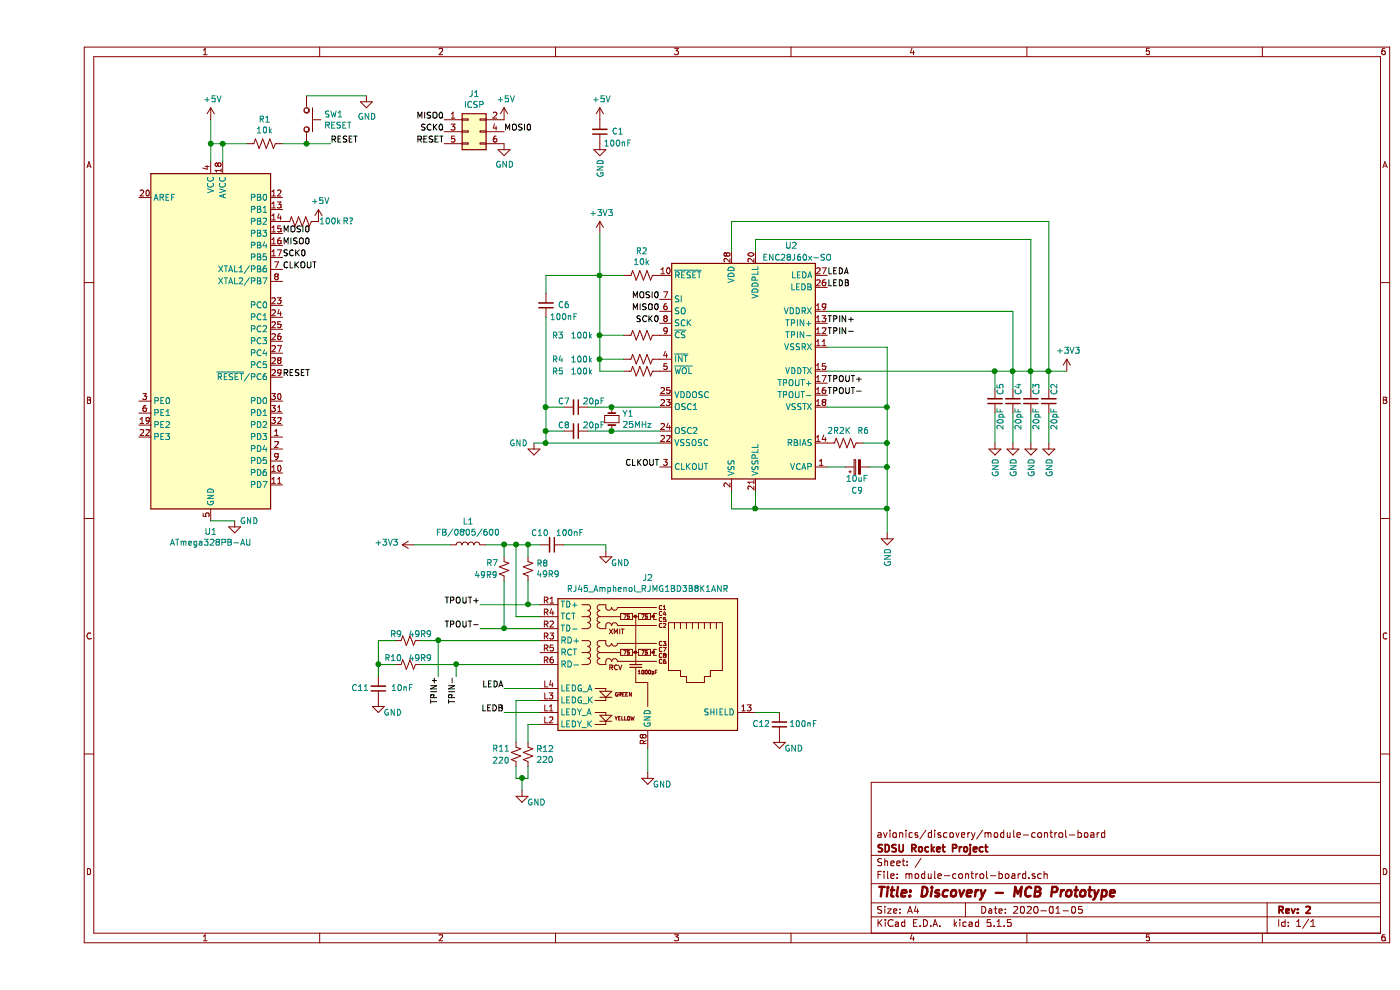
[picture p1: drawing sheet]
EESchema Schematic File Version 4
EELAYER 30 0
EELAYER END
$Descr A4 11693 8268
encoding utf-8
Sheet 1 1
Title "Discovery - MCB Prototype"
Date "2020-01-05"
Rev "2"
Comp "SDSU Rocket Project"
Comment1 "avionics/discovery/module-control-board"
Comment2 ""
Comment3 ""
Comment4 ""
$EndDescr
$Comp
L MCU_Microchip_ATmega:ATmega328PB-AU U1
U 1 1
P 1450 2850
F 0 "U1" H 1450 1261 50  0000 C CNN
F 1 "ATmega328PB-AU" H 1450 1170 50  0000 C CNN
F 2 "Package_QFP:TQFP-32_7x7mm_P0.8mm" H 1450 2850 50  0001 C CIN
F 3 "http://ww1.microchip.com/downloads/en/DeviceDoc/40001906C.pdf" H 1450 2850 50  0001 C CNN
	1    1450 2850
	1    0    0    -1  
$EndComp
$Comp
L power:+5V #PWR0101
U 1 1
P 1450 1000
F 0 "#PWR0101" H 1450 850 50  0001 C CNN
F 1 "+5V" H 1465 1173 50  0000 C CNN
F 2 "" H 1450 1000 50  0001 C CNN
F 3 "" H 1450 1000 50  0001 C CNN
	1    1450 1000
	1    0    0    -1  
$EndComp
Wire Wire Line
	1450 1000 1450 1200
Wire Wire Line
	1550 1350 1550 1200
Wire Wire Line
	1550 1200 1450 1200
Connection ~ 1450 1200
Wire Wire Line
	1450 1200 1450 1350
$Comp
L Device:R_US R1
U 1 1
P 1900 1200
F 0 "R1" V 1695 1200 50  0000 C CNN
F 1 "10k" V 1786 1200 50  0000 C CNN
F 2 "" V 1940 1190 50  0001 C CNN
F 3 "~" H 1900 1200 50  0001 C CNN
	1    1900 1200
	0    1    1    0   
$EndComp
$Comp
L Switch:SW_Push SW1
U 1 1
P 2250 1000
F 0 "SW1" V 2204 1148 50  0000 L CNN
F 1 "RESET" V 2295 1148 50  0000 L CNN
F 2 "" H 2250 1200 50  0001 C CNN
F 3 "~" H 2250 1200 50  0001 C CNN
	1    2250 1000
	0    1    1    0   
$EndComp
Wire Wire Line
	2250 1200 2050 1200
Wire Wire Line
	1750 1200 1550 1200
Connection ~ 1550 1200
$Comp
L power:GND #PWR0102
U 1 1
P 2750 800
F 0 "#PWR0102" H 2750 550 50  0001 C CNN
F 1 "GND" H 2755 627 50  0000 C CNN
F 2 "" H 2750 800 50  0001 C CNN
F 3 "" H 2750 800 50  0001 C CNN
	1    2750 800 
	1    0    0    -1  
$EndComp
$Comp
L power:GND #PWR0103
U 1 1
P 1650 4350
F 0 "#PWR0103" H 1650 4100 50  0001 C CNN
F 1 "GND" H 1850 4350 50  0000 R CNN
F 2 "" H 1650 4350 50  0001 C CNN
F 3 "" H 1650 4350 50  0001 C CNN
	1    1650 4350
	1    0    0    -1  
$EndComp
Wire Wire Line
	1450 4350 1650 4350
Connection ~ 2250 1200
Wire Wire Line
	2250 1200 2450 1200
$Comp
L power:+5V #PWR0104
U 1 1
P 3900 1000
F 0 "#PWR0104" H 3900 850 50  0001 C CNN
F 1 "+5V" H 3915 1173 50  0000 C CNN
F 2 "" H 3900 1000 50  0001 C CNN
F 3 "" H 3900 1000 50  0001 C CNN
	1    3900 1000
	1    0    0    -1  
$EndComp
$Comp
L power:GND #PWR0105
U 1 1
P 3900 1200
F 0 "#PWR0105" H 3900 950 50  0001 C CNN
F 1 "GND" H 3905 1027 50  0000 C CNN
F 2 "" H 3900 1200 50  0001 C CNN
F 3 "" H 3900 1200 50  0001 C CNN
	1    3900 1200
	1    0    0    -1  
$EndComp
$Comp
L Connector_Generic:Conn_02x03_Odd_Even J1
U 1 1
P 3600 1100
F 0 "J1" H 3650 1417 50  0000 C CNN
F 1 "ICSP" H 3650 1326 50  0000 C CNN
F 2 "" H 3600 1100 50  0001 C CNN
F 3 "~" H 3600 1100 50  0001 C CNN
	1    3600 1100
	1    0    0    -1  
$EndComp
$Comp
L Interface_Ethernet:ENC28J60x-SO U2
U 1 1
P 5900 3100
F 0 "U2" H 6300 4150 50  0000 C CNN
F 1 "ENC28J60x-SO" H 6350 4050 50  0000 C CNN
F 2 "Package_SO:SOIC-28W_7.5x17.9mm_P1.27mm" H 7050 2150 50  0001 C CIN
F 3 "http://ww1.microchip.com/downloads/en/devicedoc/39662e.pdf" H 5900 3100 50  0001 C CNN
	1    5900 3100
	1    0    0    -1  
$EndComp
$Comp
L power:+3V3 #PWR0106
U 1 1
P 4700 1950
F 0 "#PWR0106" H 4700 1800 50  0001 C CNN
F 1 "+3V3" H 4715 2123 50  0000 C CNN
F 2 "" H 4700 1950 50  0001 C CNN
F 3 "" H 4700 1950 50  0001 C CNN
	1    4700 1950
	1    0    0    -1  
$EndComp
$Comp
L Device:R_US R2
U 1 1
P 5050 2300
F 0 "R2" V 4845 2300 50  0000 C CNN
F 1 "10k" V 4936 2300 50  0000 C CNN
F 2 "" V 5090 2290 50  0001 C CNN
F 3 "~" H 5050 2300 50  0001 C CNN
	1    5050 2300
	0    1    1    0   
$EndComp
Wire Wire Line
	4700 1950 4700 2300
Wire Wire Line
	4700 2300 4900 2300
$Comp
L Device:R_US R3
U 1 1
P 5050 2800
F 0 "R3" V 5050 2100 50  0000 C CNN
F 1 "100k" V 5050 2300 50  0000 C CNN
F 2 "" V 5090 2790 50  0001 C CNN
F 3 "~" H 5050 2800 50  0001 C CNN
	1    5050 2800
	0    1    1    0   
$EndComp
Wire Wire Line
	4900 2800 4700 2800
Wire Wire Line
	4700 2800 4700 2300
Connection ~ 4700 2300
Wire Wire Line
	4900 3000 4700 3000
Wire Wire Line
	4700 3000 4700 2800
Connection ~ 4700 2800
Wire Wire Line
	4900 3100 4700 3100
Wire Wire Line
	4700 3100 4700 3000
Connection ~ 4700 3000
$Comp
L Device:R_US R4
U 1 1
P 5050 3000
F 0 "R4" V 5050 2300 50  0000 C CNN
F 1 "100k" V 5050 2500 50  0000 C CNN
F 2 "" V 5090 2990 50  0001 C CNN
F 3 "~" H 5050 3000 50  0001 C CNN
	1    5050 3000
	0    1    1    0   
$EndComp
$Comp
L Device:R_US R5
U 1 1
P 5050 3100
F 0 "R5" V 5050 2400 50  0000 C CNN
F 1 "100k" V 5050 2600 50  0000 C CNN
F 2 "" V 5090 3090 50  0001 C CNN
F 3 "~" H 5050 3100 50  0001 C CNN
	1    5050 3100
	0    1    1    0   
$EndComp
$Comp
L Device:Crystal_Small Y1
U 1 1
P 4800 3500
F 0 "Y1" V 4754 3588 50  0000 L CNN
F 1 "25MHz" V 4845 3588 50  0000 L CNN
F 2 "" H 4800 3500 50  0001 C CNN
F 3 "~" H 4800 3500 50  0001 C CNN
	1    4800 3500
	0    1    1    0   
$EndComp
$Comp
L Device:C_Small C7
U 1 1
P 4500 3400
F 0 "C7" V 4450 3300 50  0000 C CNN
F 1 "20pF" V 4450 3550 50  0000 C CNN
F 2 "" H 4500 3400 50  0001 C CNN
F 3 "~" H 4500 3400 50  0001 C CNN
	1    4500 3400
	0    1    1    0   
$EndComp
$Comp
L Device:C_Small C8
U 1 1
P 4500 3600
F 0 "C8" V 4450 3500 50  0000 C CNN
F 1 "20pF" V 4450 3750 50  0000 C CNN
F 2 "" H 4500 3600 50  0001 C CNN
F 3 "~" H 4500 3600 50  0001 C CNN
	1    4500 3600
	0    1    1    0   
$EndComp
$Comp
L power:GND #PWR0107
U 1 1
P 4150 3700
F 0 "#PWR0107" H 4150 3450 50  0001 C CNN
F 1 "GND" H 4100 3700 50  0000 R CNN
F 2 "" H 4150 3700 50  0001 C CNN
F 3 "" H 4150 3700 50  0001 C CNN
	1    4150 3700
	1    0    0    -1  
$EndComp
Wire Wire Line
	4600 3600 4800 3600
Wire Wire Line
	4600 3400 4800 3400
Wire Wire Line
	4400 3400 4250 3400
Wire Wire Line
	4250 3400 4250 3600
Wire Wire Line
	4400 3600 4250 3600
Connection ~ 4250 3600
Wire Wire Line
	4250 3600 4250 3700
Wire Wire Line
	4800 3400 5200 3400
Connection ~ 4800 3400
Wire Wire Line
	4800 3600 5200 3600
Connection ~ 4800 3600
Wire Wire Line
	4250 3700 5200 3700
Connection ~ 4250 3700
$Comp
L Device:C_Small C6
U 1 1
P 4250 2550
F 0 "C6" H 4100 2550 50  0000 C CNN
F 1 "100nF" H 4100 2650 50  0000 C CNN
F 2 "" H 4250 2550 50  0001 C CNN
F 3 "~" H 4250 2550 50  0001 C CNN
	1    4250 2550
	-1   0    0    1   
$EndComp
Wire Wire Line
	4250 3400 4250 2650
Connection ~ 4250 3400
Wire Wire Line
	4250 2450 4250 2300
Wire Wire Line
	4250 2300 4700 2300
Wire Wire Line
	4250 3700 4150 3700
$Comp
L Device:C_Small C2
U 1 1
P 8450 3350
F 0 "C2" V 8400 3250 50  0000 C CNN
F 1 "20pF" V 8400 3500 50  0000 C CNN
F 2 "" H 8450 3350 50  0001 C CNN
F 3 "~" H 8450 3350 50  0001 C CNN
	1    8450 3350
	-1   0    0    1   
$EndComp
$Comp
L Device:C_Small C3
U 1 1
P 8300 3350
F 0 "C3" V 8250 3250 50  0000 C CNN
F 1 "20pF" V 8250 3500 50  0000 C CNN
F 2 "" H 8300 3350 50  0001 C CNN
F 3 "~" H 8300 3350 50  0001 C CNN
	1    8300 3350
	-1   0    0    1   
$EndComp
$Comp
L Device:C_Small C4
U 1 1
P 8150 3350
F 0 "C4" V 8100 3250 50  0000 C CNN
F 1 "20pF" V 8100 3500 50  0000 C CNN
F 2 "" H 8150 3350 50  0001 C CNN
F 3 "~" H 8150 3350 50  0001 C CNN
	1    8150 3350
	-1   0    0    1   
$EndComp
$Comp
L Device:C_Small C5
U 1 1
P 8000 3350
F 0 "C5" V 7950 3250 50  0000 C CNN
F 1 "20pF" V 7950 3500 50  0000 C CNN
F 2 "" H 8000 3350 50  0001 C CNN
F 3 "~" H 8000 3350 50  0001 C CNN
	1    8000 3350
	-1   0    0    1   
$EndComp
$Comp
L power:+3V3 #PWR0108
U 1 1
P 8600 3100
F 0 "#PWR0108" H 8600 2950 50  0001 C CNN
F 1 "+3V3" H 8615 3273 50  0000 C CNN
F 2 "" H 8600 3100 50  0001 C CNN
F 3 "" H 8600 3100 50  0001 C CNN
	1    8600 3100
	1    0    0    -1  
$EndComp
$Comp
L power:GND #PWR0109
U 1 1
P 8000 3700
F 0 "#PWR0109" H 8000 3450 50  0001 C CNN
F 1 "GND" V 8005 3572 50  0000 R CNN
F 2 "" H 8000 3700 50  0001 C CNN
F 3 "" H 8000 3700 50  0001 C CNN
	1    8000 3700
	1    0    0    -1  
$EndComp
$Comp
L power:GND #PWR0110
U 1 1
P 8150 3700
F 0 "#PWR0110" H 8150 3450 50  0001 C CNN
F 1 "GND" V 8155 3572 50  0000 R CNN
F 2 "" H 8150 3700 50  0001 C CNN
F 3 "" H 8150 3700 50  0001 C CNN
	1    8150 3700
	1    0    0    -1  
$EndComp
$Comp
L power:GND #PWR0111
U 1 1
P 8300 3700
F 0 "#PWR0111" H 8300 3450 50  0001 C CNN
F 1 "GND" V 8305 3572 50  0000 R CNN
F 2 "" H 8300 3700 50  0001 C CNN
F 3 "" H 8300 3700 50  0001 C CNN
	1    8300 3700
	1    0    0    -1  
$EndComp
$Comp
L power:GND #PWR0112
U 1 1
P 8450 3700
F 0 "#PWR0112" H 8450 3450 50  0001 C CNN
F 1 "GND" V 8455 3572 50  0000 R CNN
F 2 "" H 8450 3700 50  0001 C CNN
F 3 "" H 8450 3700 50  0001 C CNN
	1    8450 3700
	1    0    0    -1  
$EndComp
$Comp
L power:GND #PWR0113
U 1 1
P 7100 4450
F 0 "#PWR0113" H 7100 4200 50  0001 C CNN
F 1 "GND" V 7105 4322 50  0000 R CNN
F 2 "" H 7100 4450 50  0001 C CNN
F 3 "" H 7100 4450 50  0001 C CNN
	1    7100 4450
	1    0    0    -1  
$EndComp
Wire Wire Line
	5800 4100 5800 4250
Wire Wire Line
	5800 4250 6000 4250
Wire Wire Line
	7100 4250 7100 4450
Wire Wire Line
	6000 4100 6000 4250
Connection ~ 6000 4250
Wire Wire Line
	6000 4250 7100 4250
Wire Wire Line
	6600 3400 7100 3400
Wire Wire Line
	7100 3400 7100 3700
Connection ~ 7100 4250
Wire Wire Line
	6600 2900 7100 2900
Wire Wire Line
	7100 2900 7100 3400
Connection ~ 7100 3400
$Comp
L Device:CP_Small C9
U 1 1
P 6850 3900
F 0 "C9" V 6650 3900 50  0000 C CNN
F 1 "10uF" V 6750 3900 50  0000 C CNN
F 2 "" H 6850 3900 50  0001 C CNN
F 3 "~" H 6850 3900 50  0001 C CNN
	1    6850 3900
	0    -1   -1   0   
$EndComp
Wire Wire Line
	6600 3900 6750 3900
Wire Wire Line
	6950 3900 7100 3900
Connection ~ 7100 3900
Wire Wire Line
	7100 3900 7100 4250
$Comp
L Device:R_US R6
U 1 1
P 6750 3700
F 0 "R6" V 6850 3550 50  0000 C CNN
F 1 "2R2K" V 6850 3750 50  0000 C CNN
F 2 "" V 6790 3690 50  0001 C CNN
F 3 "~" H 6750 3700 50  0001 C CNN
	1    6750 3700
	0    -1   -1   0   
$EndComp
Wire Wire Line
	6900 3700 7100 3700
Connection ~ 7100 3700
Wire Wire Line
	7100 3700 7100 3900
$Comp
L power:+5V #PWR0114
U 1 1
P 4700 1000
F 0 "#PWR0114" H 4700 850 50  0001 C CNN
F 1 "+5V" H 4715 1173 50  0000 C CNN
F 2 "" H 4700 1000 50  0001 C CNN
F 3 "" H 4700 1000 50  0001 C CNN
	1    4700 1000
	1    0    0    -1  
$EndComp
$Comp
L Device:C_Small C1
U 1 1
P 4700 1100
F 0 "C1" H 4550 1100 50  0000 C CNN
F 1 "100nF" H 4550 1200 50  0000 C CNN
F 2 "" H 4700 1100 50  0001 C CNN
F 3 "~" H 4700 1100 50  0001 C CNN
	1    4700 1100
	-1   0    0    1   
$EndComp
$Comp
L power:GND #PWR0115
U 1 1
P 4700 1200
F 0 "#PWR0115" H 4700 950 50  0001 C CNN
F 1 "GND" V 4705 1072 50  0000 R CNN
F 2 "" H 4700 1200 50  0001 C CNN
F 3 "" H 4700 1200 50  0001 C CNN
	1    4700 1200
	1    0    0    -1  
$EndComp
$Comp
L Connector:RJ45_Amphenol_RJMG1BD3B8K1ANR J2
U 1 1
P 5100 5550
F 0 "J2" H 5100 6275 50  0000 C CNN
F 1 "RJ45_Amphenol_RJMG1BD3B8K1ANR" H 5100 6184 50  0000 C CNN
F 2 "Connector_RJ:RJ45_Amphenol_RJMG1BD3B8K1ANR" H 5100 6250 50  0001 C CNN
F 3 "https://www.amphenolcanada.com/ProductSearch/Drawings/AC/RJMG1BD3B8K1ANR.PDF" H 5100 6350 50  0001 C CNN
	1    5100 5550
	1    0    0    -1  
$EndComp
$Comp
L Device:L L1
U 1 1
P 3600 4550
F 0 "L1" V 3790 4550 50  0000 C CNN
F 1 "FB/0805/600" V 3699 4550 50  0000 C CNN
F 2 "" H 3600 4550 50  0001 C CNN
F 3 "~" H 3600 4550 50  0001 C CNN
	1    3600 4550
	0    -1   -1   0   
$EndComp
$Comp
L power:+3V3 #PWR0116
U 1 1
P 3150 4550
F 0 "#PWR0116" H 3150 4400 50  0001 C CNN
F 1 "+3V3" V 3165 4678 50  0000 L CNN
F 2 "" H 3150 4550 50  0001 C CNN
F 3 "" H 3150 4550 50  0001 C CNN
	1    3150 4550
	0    -1   -1   0   
$EndComp
Wire Wire Line
	3150 4550 3450 4550
$Comp
L Device:C_Small C10
U 1 1
P 4300 4550
F 0 "C10" V 4200 4450 50  0000 C CNN
F 1 "100nF" V 4200 4700 50  0000 C CNN
F 2 "" H 4300 4550 50  0001 C CNN
F 3 "~" H 4300 4550 50  0001 C CNN
	1    4300 4550
	0    1    1    0   
$EndComp
Wire Wire Line
	3750 4550 3900 4550
$Comp
L power:GND #PWR0117
U 1 1
P 4750 4600
F 0 "#PWR0117" H 4750 4350 50  0001 C CNN
F 1 "GND" H 4950 4500 50  0000 R CNN
F 2 "" H 4750 4600 50  0001 C CNN
F 3 "" H 4750 4600 50  0001 C CNN
	1    4750 4600
	1    0    0    -1  
$EndComp
Wire Wire Line
	4400 4550 4750 4550
Wire Wire Line
	4750 4550 4750 4600
Wire Wire Line
	4200 5150 4000 5150
Wire Wire Line
	4000 5150 4000 4550
Connection ~ 4000 4550
Wire Wire Line
	4000 4550 4100 4550
$Comp
L Device:R_Small_US R7
U 1 1
P 3900 4750
F 0 "R7" H 3750 4800 50  0000 L CNN
F 1 "49R9" H 3650 4700 50  0000 L CNN
F 2 "" H 3900 4750 50  0001 C CNN
F 3 "~" H 3900 4750 50  0001 C CNN
	1    3900 4750
	1    0    0    -1  
$EndComp
$Comp
L Device:R_Small_US R8
U 1 1
P 4100 4750
F 0 "R8" H 4168 4796 50  0000 L CNN
F 1 "49R9" H 4168 4705 50  0000 L CNN
F 2 "" H 4100 4750 50  0001 C CNN
F 3 "~" H 4100 4750 50  0001 C CNN
	1    4100 4750
	1    0    0    -1  
$EndComp
Wire Wire Line
	3900 4650 3900 4550
Connection ~ 3900 4550
Wire Wire Line
	3900 4550 4000 4550
Wire Wire Line
	4100 4650 4100 4550
Connection ~ 4100 4550
Wire Wire Line
	4100 4550 4200 4550
Wire Wire Line
	3900 4850 3900 5250
Wire Wire Line
	3900 5250 4200 5250
Wire Wire Line
	4100 4850 4100 5050
Wire Wire Line
	4100 5050 4200 5050
Wire Wire Line
	4100 5050 3700 5050
Connection ~ 4100 5050
Wire Wire Line
	3900 5250 3700 5250
Connection ~ 3900 5250
$Comp
L Device:R_Small_US R9
U 1 1
P 3100 5350
F 0 "R9" V 3150 5400 50  0000 L CNN
F 1 "49R9" V 3150 5150 50  0000 L CNN
F 2 "" H 3100 5350 50  0001 C CNN
F 3 "~" H 3100 5350 50  0001 C CNN
	1    3100 5350
	0    -1   -1   0   
$EndComp
$Comp
L Device:R_Small_US R10
U 1 1
P 3100 5550
F 0 "R10" V 3150 5600 50  0000 L CNN
F 1 "49R9" V 3150 5350 50  0000 L CNN
F 2 "" H 3100 5550 50  0001 C CNN
F 3 "~" H 3100 5550 50  0001 C CNN
	1    3100 5550
	0    -1   -1   0   
$EndComp
Wire Wire Line
	3200 5350 3350 5350
Wire Wire Line
	4200 5550 3500 5550
$Comp
L Device:C_Small C11
U 1 1
P 2850 5750
F 0 "C11" H 3000 5750 50  0000 C CNN
F 1 "10nF" H 2650 5750 50  0000 C CNN
F 2 "" H 2850 5750 50  0001 C CNN
F 3 "~" H 2850 5750 50  0001 C CNN
	1    2850 5750
	-1   0    0    1   
$EndComp
Wire Wire Line
	3000 5350 2850 5350
Wire Wire Line
	2850 5350 2850 5550
Wire Wire Line
	3000 5550 2850 5550
Connection ~ 2850 5550
Wire Wire Line
	2850 5550 2850 5650
$Comp
L power:GND #PWR0119
U 1 1
P 2850 5850
F 0 "#PWR0119" H 2850 5600 50  0001 C CNN
F 1 "GND" H 3050 5750 50  0000 R CNN
F 2 "" H 2850 5850 50  0001 C CNN
F 3 "" H 2850 5850 50  0001 C CNN
	1    2850 5850
	1    0    0    -1  
$EndComp
Wire Wire Line
	3350 5650 3350 5350
Connection ~ 3350 5350
Wire Wire Line
	3350 5350 4200 5350
Wire Wire Line
	3500 5650 3500 5550
Connection ~ 3500 5550
Wire Wire Line
	3500 5550 3200 5550
Wire Wire Line
	3900 5750 4200 5750
Wire Wire Line
	3900 5950 4200 5950
$Comp
L power:GND #PWR0120
U 1 1
P 4050 6600
F 0 "#PWR0120" H 4050 6350 50  0001 C CNN
F 1 "GND" H 4250 6500 50  0000 R CNN
F 2 "" H 4050 6600 50  0001 C CNN
F 3 "" H 4050 6600 50  0001 C CNN
	1    4050 6600
	1    0    0    -1  
$EndComp
$Comp
L Device:R_Small_US R11
U 1 1
P 4000 6300
F 0 "R11" H 3800 6350 50  0000 L CNN
F 1 "220" H 3800 6250 50  0000 L CNN
F 2 "" H 4000 6300 50  0001 C CNN
F 3 "~" H 4000 6300 50  0001 C CNN
	1    4000 6300
	1    0    0    -1  
$EndComp
$Comp
L Device:R_Small_US R12
U 1 1
P 4100 6300
F 0 "R12" H 4168 6346 50  0000 L CNN
F 1 "220" H 4168 6255 50  0000 L CNN
F 2 "" H 4100 6300 50  0001 C CNN
F 3 "~" H 4100 6300 50  0001 C CNN
	1    4100 6300
	1    0    0    -1  
$EndComp
Wire Wire Line
	4200 5850 4000 5850
Wire Wire Line
	4000 5850 4000 6200
Wire Wire Line
	4200 6050 4100 6050
Wire Wire Line
	4100 6050 4100 6200
Wire Wire Line
	4000 6400 4000 6500
Wire Wire Line
	4000 6500 4050 6500
Wire Wire Line
	4050 6500 4050 6600
Wire Wire Line
	4100 6400 4100 6500
Wire Wire Line
	4100 6500 4050 6500
Connection ~ 4050 6500
Text Label 2450 1200 0    50   ~ 0
RESET
Text Label 2050 3150 0    50   ~ 0
RESET
$Comp
L Device:R_US R?
U 1 1
P 2200 1850
F 0 "R?" V 2200 1450 50  0000 C CNN
F 1 "100k" V 2200 1600 50  0000 C CNN
F 2 "" V 2240 1840 50  0001 C CNN
F 3 "~" H 2200 1850 50  0001 C CNN
	1    2200 1850
	0    -1   -1   0   
$EndComp
$Comp
L power:+5V #PWR?
U 1 1
P 2350 1850
F 0 "#PWR?" H 2350 1700 50  0001 C CNN
F 1 "+5V" H 2365 2023 50  0000 C CNN
F 2 "" H 2350 1850 50  0001 C CNN
F 3 "" H 2350 1850 50  0001 C CNN
	1    2350 1850
	1    0    0    -1  
$EndComp
Wire Wire Line
	2250 800  2750 800 
Text Label 2050 1950 0    50   ~ 0
MOSI0
Text Label 2050 2050 0    50   ~ 0
MISO0
Text Label 2050 2150 0    50   ~ 0
SCK0
Text Label 5200 2500 2    50   ~ 0
MOSI0
Text Label 5200 2600 2    50   ~ 0
MISO0
Text Label 5200 2700 2    50   ~ 0
SCK0
$Comp
L power:GND #PWR0118
U 1 1
P 5100 6450
F 0 "#PWR0118" H 5100 6200 50  0001 C CNN
F 1 "GND" H 5300 6350 50  0000 R CNN
F 2 "" H 5100 6450 50  0001 C CNN
F 3 "" H 5100 6450 50  0001 C CNN
	1    5100 6450
	1    0    0    -1  
$EndComp
$Comp
L Device:C_Small C12
U 1 1
P 6200 6050
F 0 "C12" H 6350 6050 50  0000 C CNN
F 1 "100nF" H 6000 6050 50  0000 C CNN
F 2 "" H 6200 6050 50  0001 C CNN
F 3 "~" H 6200 6050 50  0001 C CNN
	1    6200 6050
	-1   0    0    1   
$EndComp
$Comp
L power:GND #PWR?
U 1 1
P 6200 6150
F 0 "#PWR?" H 6200 5900 50  0001 C CNN
F 1 "GND" H 6400 6050 50  0000 R CNN
F 2 "" H 6200 6150 50  0001 C CNN
F 3 "" H 6200 6150 50  0001 C CNN
	1    6200 6150
	1    0    0    -1  
$EndComp
Wire Wire Line
	6000 5950 6200 5950
Wire Wire Line
	5100 6250 5100 6450
Text Label 5200 3900 2    50   ~ 0
CLKOUT
Text Label 2050 2250 0    50   ~ 0
CLKOUT
Text Label 3400 1000 2    50   ~ 0
MISO0
Text Label 3400 1100 2    50   ~ 0
SCK0
Text Label 3400 1200 2    50   ~ 0
RESET
Text Label 3900 1100 0    50   ~ 0
MOSI0
Text Label 6600 2300 0    50   ~ 0
LEDA
Text Label 6600 2400 0    50   ~ 0
LEDB
Text Label 6600 2700 0    50   ~ 0
TPIN+
Text Label 6600 2800 0    50   ~ 0
TPIN-
Text Label 6600 3200 0    50   ~ 0
TPOUT+
Text Label 6600 3300 0    50   ~ 0
TPOUT-
Text Label 3700 5050 2    50   ~ 0
TPOUT+
Text Label 3700 5250 2    50   ~ 0
TPOUT-
Text Label 3350 5650 3    50   ~ 0
TPIN+
Text Label 3500 5650 3    50   ~ 0
TPIN-
Text Label 3900 5750 2    50   ~ 0
LEDA
Text Label 3900 5950 2    50   ~ 0
LEDB
Wire Wire Line
	8000 3100 8150 3100
Wire Wire Line
	8450 3100 8450 3250
Wire Wire Line
	8000 3100 8000 3250
Wire Wire Line
	8150 3250 8150 3100
Connection ~ 8150 3100
Wire Wire Line
	8150 3100 8300 3100
Wire Wire Line
	8300 3250 8300 3100
Connection ~ 8300 3100
Wire Wire Line
	8300 3100 8450 3100
Wire Wire Line
	8600 3100 8450 3100
Connection ~ 8450 3100
Wire Wire Line
	8000 3450 8000 3700
Wire Wire Line
	8150 3450 8150 3700
Wire Wire Line
	8300 3450 8300 3700
Wire Wire Line
	8450 3450 8450 3700
Wire Wire Line
	6000 2100 6000 2000
Wire Wire Line
	5800 2100 5800 1850
Wire Wire Line
	6600 3100 8000 3100
Connection ~ 8000 3100
Wire Wire Line
	8150 2600 8150 3100
Wire Wire Line
	6600 2600 8150 2600
Wire Wire Line
	6000 2000 8300 2000
Wire Wire Line
	5800 1850 8450 1850
Wire Wire Line
	8450 1850 8450 3100
Wire Wire Line
	8300 2000 8300 3100
$EndSCHEMATC
